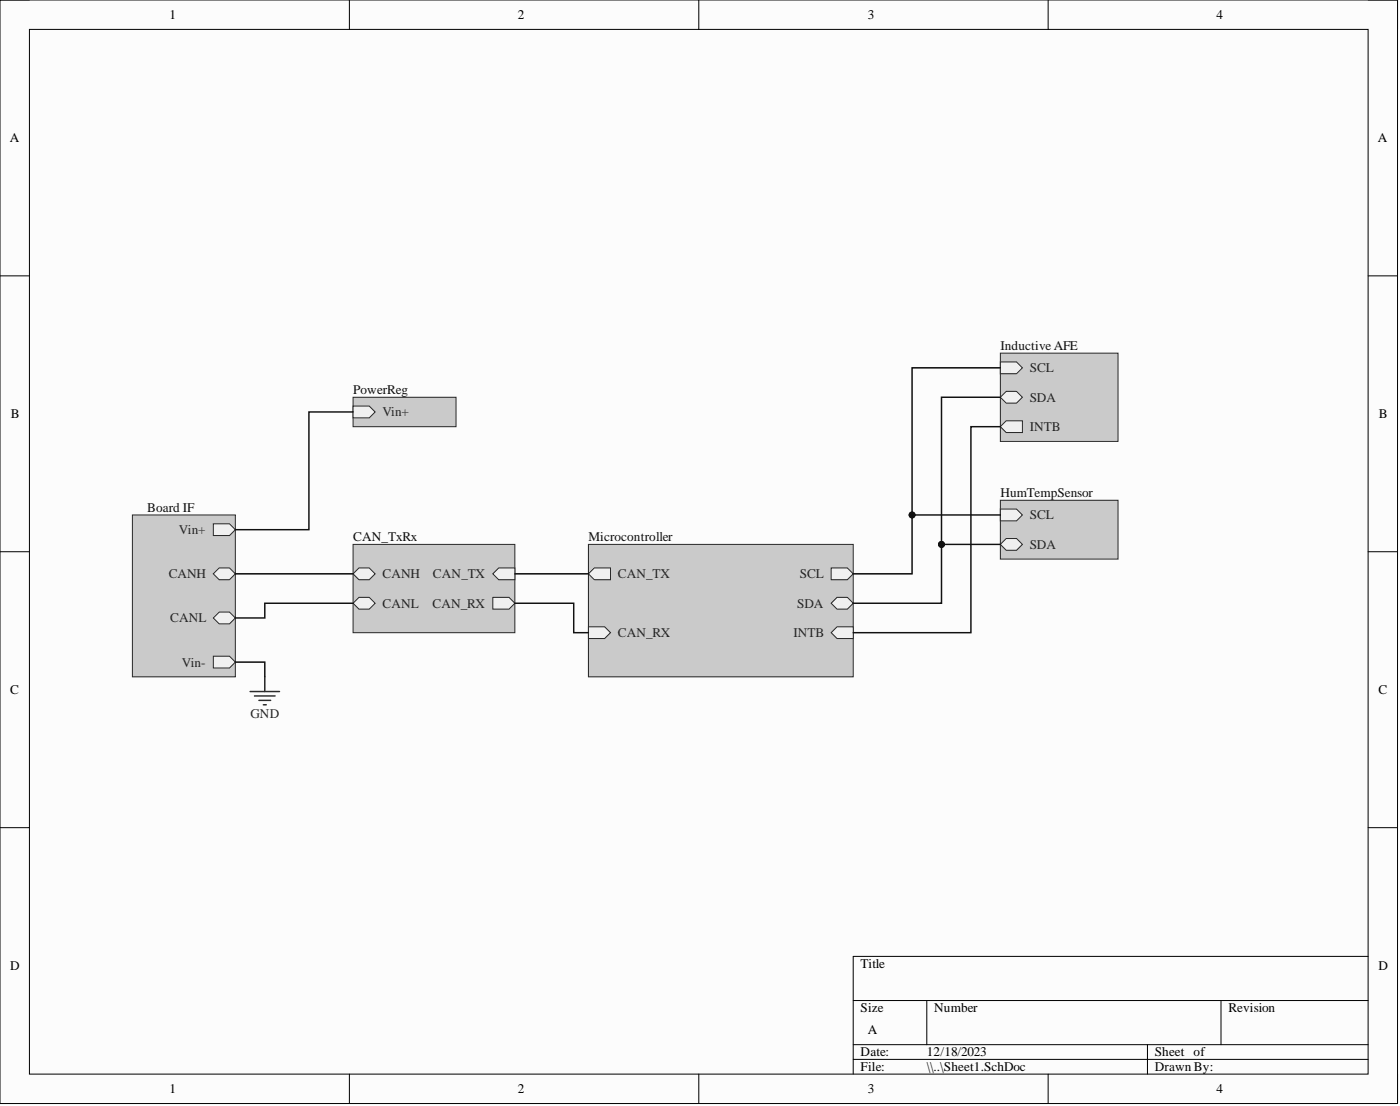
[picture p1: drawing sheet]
<svg xmlns="http://www.w3.org/2000/svg" width="241mm" height="190mm" viewBox="0 0 241 190" stroke-linecap="round" stroke-linejoin="round" font-family="sans-serif">
<path d="M0 0h240.9v190.1h-240.9z" fill-rule="evenodd" fill="#fcfcfc"/>
<path d="M0 0h240.9v190.1h-240.9z" fill="none" stroke="#000" stroke-width=".17"/>
<path d="M5.1 5.1h230.7v179.9h-230.7z" fill-rule="evenodd" fill="#fcfcfc"/>
<g fill="none" stroke="#000" stroke-width=".17">
<path d="M0 0h5.1M60.2 0v5.1M120.4 0v5.1M180.7 0v5.1M235.8 0h5.1v5.1M5.1 5.1h230.7v179.9h-230.7zM0 47.5h5.1M235.8 47.5h5.1M0 95h5.1M235.8 95h5.1M0 142.6h5.1M235.8 142.6h5.1"/>
<path d="M147.1 172.3h88.7M147.1 179.9h88.7M159.7 172.3v7.6M197.8 179.9v5.1M210.4 172.3v7.6M235.8 164.7h-88.7v20.3M60.2 185v5.1M120.4 185v5.1M147.1 182.5h88.7M180.7 185v5.1M240.9 185v5.1"/>
</g>
<path d="M172.4 60.8h20.3v15.2h-20.3z" fill-rule="evenodd" fill="#cacaca"/>
<path d="M172.4 60.8h20.3v15.2h-20.3z" fill="none" stroke="#262626" stroke-width=".17"/>
<path d="M172.4 62.3h2.8l1 1.1-1 1h-2.8z" fill-rule="evenodd" fill="#f0f0f0"/>
<path d="M172.4 62.3h2.8l1 1.1-1 1h-2.8z" fill="none" stroke="#262626" stroke-width=".17"/>
<path d="M172.4 68.4l1-1h1.8l1 1-1 1h-1.8z" fill-rule="evenodd" fill="#f0f0f0"/>
<path d="M172.4 68.4l1-1h1.8l1 1-1 1h-1.8z" fill="none" stroke="#262626" stroke-width=".17"/>
<path d="M172.4 73.5l1-1h2.8v2h-2.8z" fill-rule="evenodd" fill="#f0f0f0"/>
<path d="M172.4 73.5l1-1h2.8v2h-2.8z" fill="none" stroke="#262626" stroke-width=".17"/>
<path d="M101.4 93.8h45.7v22.8h-45.7z" fill-rule="evenodd" fill="#cacaca"/>
<path d="M101.4 93.8h45.7v22.8h-45.7z" fill="none" stroke="#262626" stroke-width=".17"/>
<path d="M143.3 103.9l1-1h1.7l1.1 1-1.1 1h-1.7z" fill-rule="evenodd" fill="#f0f0f0"/>
<path d="M143.3 103.9l1-1h1.7l1.1 1-1.1 1h-1.7z" fill="none" stroke="#262626" stroke-width=".17"/>
<path d="M143.3 97.8h2.7l1.1 1-1.1 1.1h-2.7z" fill-rule="evenodd" fill="#f0f0f0"/>
<path d="M143.3 97.8h2.7l1.1 1-1.1 1.1h-2.7z" fill="none" stroke="#262626" stroke-width=".17"/>
<path d="M101.4 98.8l1-1h2.8v2.1h-2.8z" fill-rule="evenodd" fill="#f0f0f0"/>
<path d="M101.4 98.8l1-1h2.8v2.1h-2.8z" fill="none" stroke="#262626" stroke-width=".17"/>
<path d="M101.4 108h2.8l1 1-1 1h-2.8z" fill-rule="evenodd" fill="#f0f0f0"/>
<path d="M101.4 108h2.8l1 1-1 1h-2.8z" fill="none" stroke="#262626" stroke-width=".17"/>
<path d="M143.3 109l1-1h2.8v2h-2.8z" fill-rule="evenodd" fill="#f0f0f0"/>
<path d="M143.3 109l1-1h2.8v2h-2.8z" fill="none" stroke="#262626" stroke-width=".17"/>
<path d="M22.8 88.7h17.8v27.9h-17.8z" fill-rule="evenodd" fill="#cacaca"/>
<path d="M22.8 88.7h17.8v27.9h-17.8z" fill="none" stroke="#262626" stroke-width=".17"/>
<path d="M36.8 90.2h2.8l1 1-1 1h-2.8z" fill-rule="evenodd" fill="#f0f0f0"/>
<path d="M36.8 90.2h2.8l1 1-1 1h-2.8z" fill="none" stroke="#262626" stroke-width=".17"/>
<path d="M36.8 98.8l1-1h1.8l1 1-1 1.1h-1.8z" fill-rule="evenodd" fill="#f0f0f0"/>
<path d="M36.8 98.8l1-1h1.8l1 1-1 1.1h-1.8z" fill="none" stroke="#262626" stroke-width=".17"/>
<path d="M36.8 106.4l1-1h1.8l1 1-1 1.1h-1.8z" fill-rule="evenodd" fill="#f0f0f0"/>
<path d="M36.8 106.4l1-1h1.8l1 1-1 1.1h-1.8z" fill="none" stroke="#262626" stroke-width=".17"/>
<path d="M36.8 113h2.8l1 1-1 1.1h-2.8z" fill-rule="evenodd" fill="#f0f0f0"/>
<path d="M36.8 113h2.8l1 1-1 1.1h-2.8z" fill="none" stroke="#262626" stroke-width=".17"/>
<path d="M60.9 93.8h27.8v15.2h-27.8z" fill-rule="evenodd" fill="#cacaca"/>
<path d="M60.9 93.8h27.8v15.2h-27.8z" fill="none" stroke="#262626" stroke-width=".17"/>
<path d="M60.9 98.8l1-1h1.7l1.1 1-1.1 1.1h-1.7z" fill-rule="evenodd" fill="#f0f0f0"/>
<path d="M60.9 98.8l1-1h1.7l1.1 1-1.1 1.1h-1.7z" fill="none" stroke="#262626" stroke-width=".17"/>
<path d="M60.9 103.9l1-1h1.7l1.1 1-1.1 1h-1.7z" fill-rule="evenodd" fill="#f0f0f0"/>
<path d="M60.9 103.9l1-1h1.7l1.1 1-1.1 1h-1.7z" fill="none" stroke="#262626" stroke-width=".17"/>
<path d="M84.9 98.8l1.1-1h2.7v2.1h-2.7z" fill-rule="evenodd" fill="#f0f0f0"/>
<path d="M84.9 98.8l1.1-1h2.7v2.1h-2.7z" fill="none" stroke="#262626" stroke-width=".17"/>
<path d="M84.9 102.9h2.8l1 1-1 1h-2.8z" fill-rule="evenodd" fill="#f0f0f0"/>
<path d="M84.9 102.9h2.8l1 1-1 1h-2.8z" fill="none" stroke="#262626" stroke-width=".17"/>
<path d="M43.1 119.1h5.1M43.9 119.9h3.5M45.6 116.6v2.5M44.6 120.6h2.1M45.4 121.4h.5" fill="none" stroke="#262626" stroke-width=".25"/>
<path d="M60.9 68.4h17.7v5.1h-17.7z" fill-rule="evenodd" fill="#cacaca"/>
<path d="M60.9 68.4h17.7v5.1h-17.7z" fill="none" stroke="#262626" stroke-width=".17"/>
<path d="M60.9 69.9h2.7l1.1 1.1-1.1 1h-2.7z" fill-rule="evenodd" fill="#f0f0f0"/>
<path d="M60.9 69.9h2.7l1.1 1.1-1.1 1h-2.7z" fill="none" stroke="#262626" stroke-width=".17"/>
<path d="M172.4 86.2h20.3v10.1h-20.3z" fill-rule="evenodd" fill="#cacaca"/>
<path d="M172.4 86.2h20.3v10.1h-20.3z" fill="none" stroke="#262626" stroke-width=".17"/>
<path d="M172.4 87.7h2.8l1 1-1 1h-2.8z" fill-rule="evenodd" fill="#f0f0f0"/>
<path d="M172.4 87.7h2.8l1 1-1 1h-2.8z" fill="none" stroke="#262626" stroke-width=".17"/>
<path d="M172.4 93.8l1-1h1.8l1 1-1 1h-1.8z" fill-rule="evenodd" fill="#f0f0f0"/>
<path d="M172.4 93.8l1-1h1.8l1 1-1 1h-1.8z" fill="none" stroke="#262626" stroke-width=".17"/>
<path d="M172.4 63.4h-15.2v35.4h-10.1" fill="none" stroke="#0e0e0e" stroke-width=".25"/>
<circle cx="157.2" cy="88.7" r=".51" fill="#0e0e0e"/>
<circle cx="157.2" cy="88.7" r=".51" fill="none" stroke="#0e0e0e" stroke-width=".17"/>
<path d="M172.4 68.4h-10.1v35.5h-15.2" fill="none" stroke="#0e0e0e" stroke-width=".25"/>
<circle cx="162.3" cy="93.8" r=".51" fill="#0e0e0e"/>
<circle cx="162.3" cy="93.8" r=".51" fill="none" stroke="#0e0e0e" stroke-width=".17"/>
<path d="M60.9 71h-7.7v20.2h-12.6M172.4 73.5h-5.1v35.5h-20.2M40.6 98.8h20.3M88.7 98.8h12.7M157.2 88.7h15.2M40.6 114h5v2.6M60.9 103.9h-15.3v2.5h-5M88.7 103.9h10.2v5.1h2.5" fill="none" stroke="#0e0e0e" stroke-width=".25"/>
<circle cx="157.2" cy="88.7" r=".51" fill="#0e0e0e"/>
<circle cx="157.2" cy="88.7" r=".51" fill="none" stroke="#0e0e0e" stroke-width=".17"/>
<path d="M162.3 93.8h10.1" fill="none" stroke="#0e0e0e" stroke-width=".25"/>
<circle cx="162.3" cy="93.8" r=".51" fill="#0e0e0e"/>
<circle cx="162.3" cy="93.8" r=".51" fill="none" stroke="#0e0e0e" stroke-width=".17"/>
<g font-size="2.3">
<text x="29.2" y="3.3">1</text>
<text x="89.3" y="3.3">2</text>
<text x="149.6" y="3.3">3</text>
<text x="209.7" y="3.3">4</text>
<text x="1.7" y="24.5">A</text>
<text x="237.5" y="24.5">A</text>
<text x="1.9" y="72.1">B</text>
<text x="237.7" y="72.1">B</text>
<text x="1.8" y="119.5">C</text>
<text x="237.6" y="119.5">C</text>
<text x="1.8" y="167.1">D</text>
<text x="148.3" y="166.8">Title</text>
<text x="237.6" y="167.1">D</text>
<text x="148.3" y="174.4">Size</text>
<text x="149.6" y="178.2">A</text>
<text x="161" y="174.4">Number</text>
<text x="211.7" y="174.4">Revision</text>
<text x="148.3" y="182">Date:</text>
<text x="148.3" y="184.5">File:</text>
<text x="159.7" y="182">12/18/2023</text>
<text x="159.7" y="184.5">\\..\Sheet1.SchDoc</text>
<text x="199" y="182">Sheet of</text>
<text x="199" y="184.5">Drawn By:</text>
<text x="29.2" y="188.3">1</text>
<text x="89.3" y="188.3">2</text>
<text x="149.6" y="188.3">3</text>
<text x="209.7" y="188.3">4</text>
</g>
<g font-size="2.3" fill="#0e0e0e">
<text x="172.4" y="60.3">Inductive AFE</text>
<text x="60.9" y="67.9">PowerReg</text>
<text x="25.4" y="88.2">Board IF</text>
<text x="172.4" y="85.7">HumTempSensor</text>
<text x="60.9" y="93.3">CAN_TxRx</text>
<text x="101.4" y="93.3">Microcontroller</text>
</g>
<g font-size="2.3" fill="#262626">
<text x="177.5" y="64.1">SCL</text>
<text x="65.9" y="71.7">Vin+</text>
<text x="177.5" y="69.2">SDA</text>
<text x="177.5" y="74.3">INTB</text>
<text x="177.5" y="89.5">SCL</text>
<text x="30.8" y="92">Vin+</text>
<text x="177.5" y="94.5">SDA</text>
<text x="29.1" y="99.6">CANH</text>
<text x="65.9" y="99.6">CANH</text>
<text x="74.6" y="99.6">CAN_TX</text>
<text x="106.5" y="99.6">CAN_TX</text>
<text x="137.8" y="99.6">SCL</text>
<text x="29.3" y="107.2">CANL</text>
<text x="65.9" y="104.7">CANL</text>
<text x="74.5" y="104.7">CAN_RX</text>
<text x="137.4" y="104.7">SDA</text>
<text x="106.5" y="109.7">CAN_RX</text>
<text x="136.7" y="109.7">INTB</text>
<text x="31.4" y="114.8">Vin-</text>
<text x="43.2" y="123.7">GND</text>
</g>
</svg>
